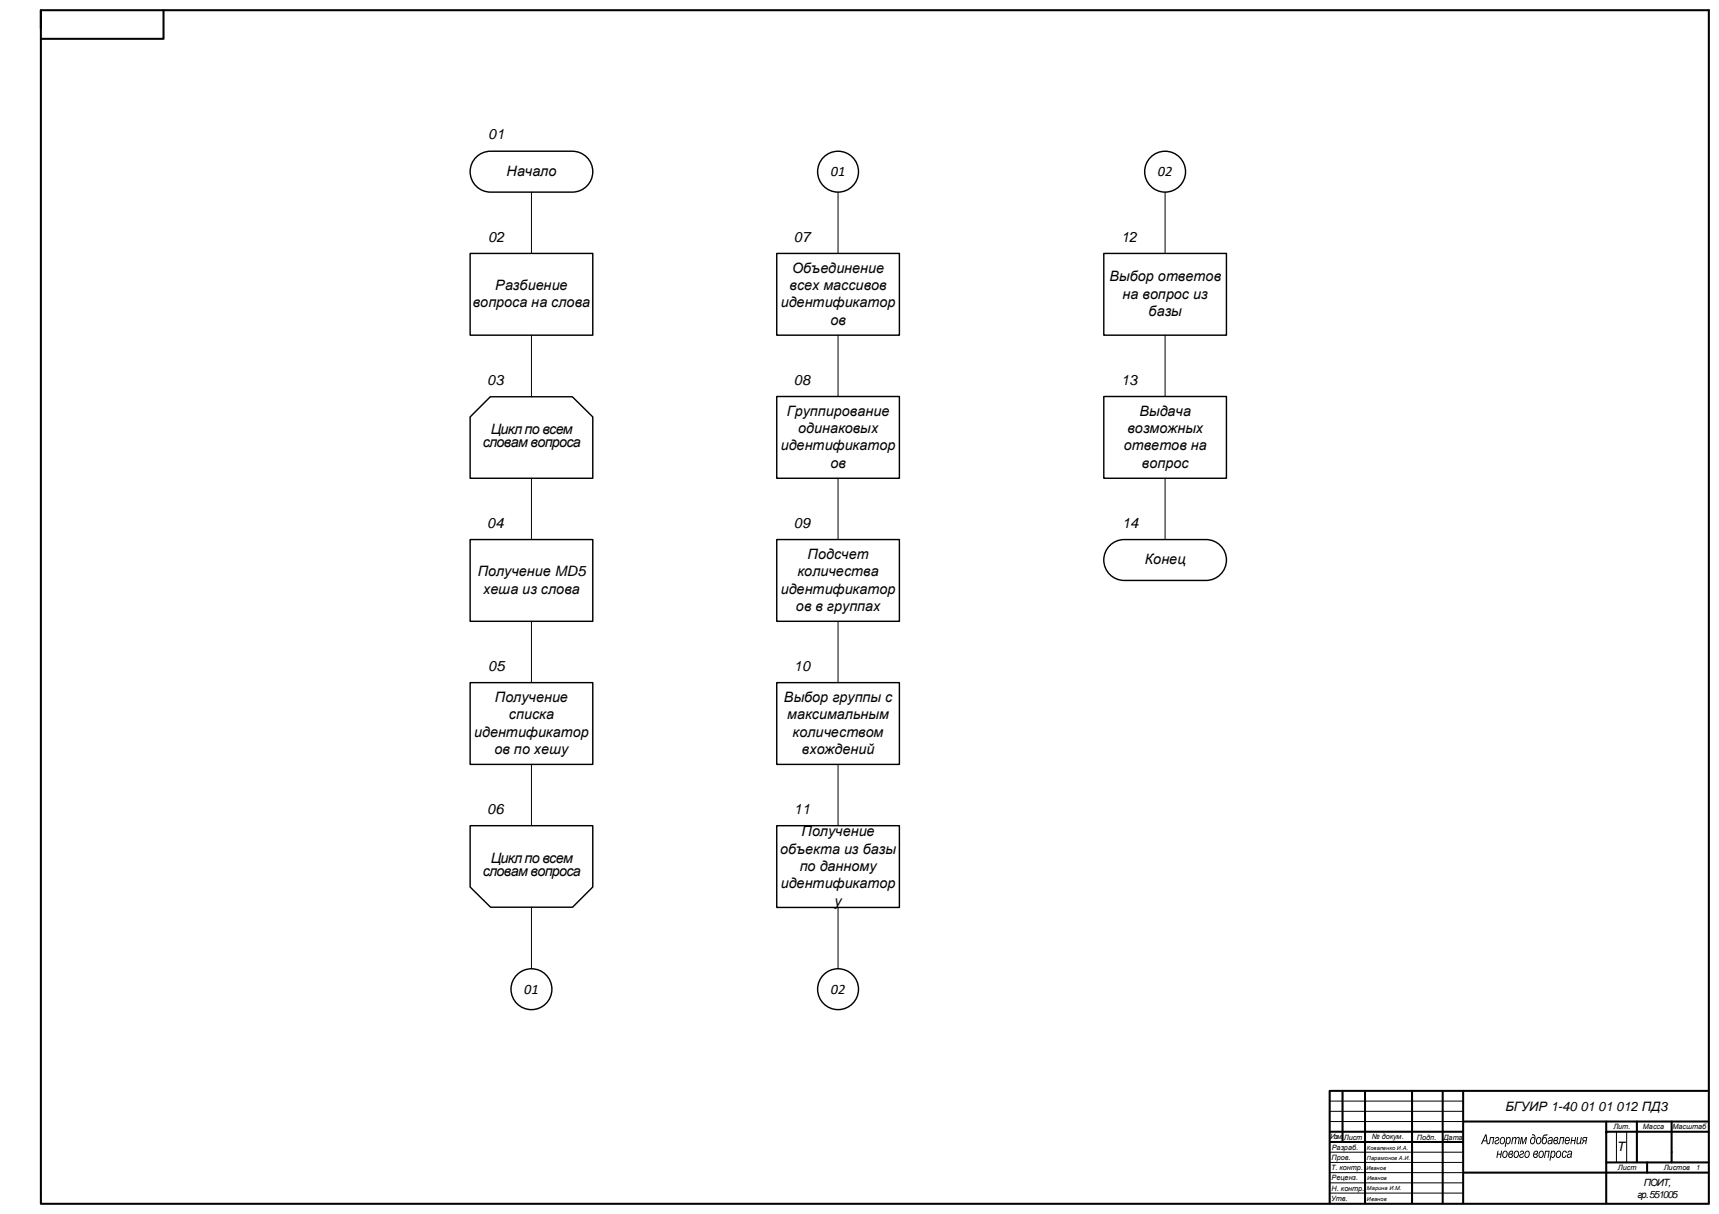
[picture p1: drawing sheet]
<svg xmlns="http://www.w3.org/2000/svg" width="841mm" height="594mm" viewBox="0 0 841 594" stroke-linecap="round" stroke-linejoin="round" font-family="sans-serif">
<g fill="#000">
<path d="M727 555l1 5h-1v-2h-1l-1 2h-1zM727 556l-1 2h1zM729 556h2l-1 4 1-3h-2v2l-1 1zM732 556a1.1 1.1 0 0 1 1 1 1.1 1.1 0 0 1-1 1v1h1a1 1 0 0 1-1 1 1 1 0 0 1-1-1 1 1 0 0 1 1-1l1-1h-2zM734 557a1.7 1.7 0 0 1 2 1 1.7 1.7 0 0 1-1 2l-1-1zM735 557a1.1 1.1 0 0 0-1 1 1.1 1.1 0 0 0 2 1 1.1 1.1 0 0 0 0-1 1.1 1.1 0 0 0-1-1zM737 556v1a1.2 1.2 0 0 1 2 0 1.2 1.2 0 0 1 0 2l-1 1-1-1v2h-1zM738 557a1.2 1.2 0 0 0-1 1 1.2 1.2 0 0 0 1 1l1-2zM740 556v1l1-1 1 1 1-1v4v-3h-1l-1 3v-3h-1v3h-1zM744 556h1v3l1-3h1l-1 4v-3l-1 3-1-3v3zM750 555a2.6 2.6 0 0 1 1 2 2.6 2.6 0 0 1-2 3 1.7 1.7 0 0 1-1-2 1.7 1.7 0 0 1 3-1v-1l-2-1zM749 557v1a1.1 1.1 0 0 0 0 1 1.1 1.1 0 0 0 2 0 1.1 1.1 0 0 0 0-1l-1-1zM752 557a1.7 1.7 0 0 1 2 1 1.7 1.7 0 0 1-2 2l-1-1zM752 557a1.1 1.1 0 0 0 0 1 1.1 1.1 0 0 0 1 1 1.1 1.1 0 0 0 1-1 1.1 1.1 0 0 0-2-1zM755 555h2v1h-2v1a1.5 1.5 0 0 1 2 0 1.5 1.5 0 0 1-1 2 1.5 1.5 0 0 1-2 0 1.5 1.5 0 0 1 0-2zM755 557v1a1.1 1.1 0 0 0 0 1 1.1 1.1 0 0 0 1 0 1.1 1.1 0 0 0 0-1v-1zM758 557l1-1 1 1-1 3v-1a1.1 1.1 0 0 1-2 0 1.1 1.1 0 0 1 0-1 1.1 1.1 0 0 1 2 0v-1h-2zM758 558a.7 .7 0 0 0 0 1 .7 .7 0 0 0 1 0 .7 .7 0 0 0 0-1zM761 557h1v1a1.2 1.2 0 0 1 0 2 1.2 1.2 0 0 1-2 0 1.2 1.2 0 0 1 0-2zM760 557a1 1 0 0 0 2 0 1 1 0 0 0-2 0zM760 559a1 1 0 0 0 2 0 1 1 0 0 0-2 0zM763 556h2v4h-1l1-3h-1l-1 2-1 1zM766 557l1-1 1 1v1h-2v1h2a1.4 1.4 0 0 1-2 1 1.5 1.5 0 0 1 0-3zM766 557v1h2l-1-1zM769 556v2h1l1-2-1 4v-2h-1v2h-1zM772 556v3a.7 .7 0 0 0 1 0 .7 .7 0 0 0 0-1v-2h1l-1 4v-1l-1 1h-1zM774 557l3-1-1 4h-1l1-2-2 2 1-2h-1zM775 557v1h1v-1z"/>
<path d="M733 563v2h1v-2h1l-1 4v-2h-1v2h-1zM736 563a1.7 1.7 0 0 1 2 2 1.7 1.7 0 0 1-2 2l-1-2zM736 564a1.1 1.1 0 0 0-1 1 1.1 1.1 0 0 0 2 1 1.1 1.1 0 0 0 0-2 1.1 1.1 0 0 0-1 0zM739 563h1v1v1a1.2 1.2 0 0 1 0 1 1.2 1.2 0 0 1-2 0 1.2 1.2 0 0 1 0-1zM738 564a1 1 0 0 0 2 0 1 1 0 0 0-2 0zM738 565a1 1 0 0 0 2 0 1 1 0 0 0-2 0zM741 563a1.7 1.7 0 0 1 2 2 1.7 1.7 0 0 1-2 2v-2zM741 564a1.1 1.1 0 0 0 0 1 1.1 1.1 0 0 0 1 1 1.1 1.1 0 0 0 1-2 1.1 1.1 0 0 0-2 0zM744 563a1.1 1.1 0 0 1 2 1 1.1 1.1 0 0 1-2 1v1l1-1a1.1 1.1 0 0 1-1 2 1 1 0 0 1-1-1 1 1 0 0 1 1-1l1-1v-1l-2 1zM746 563a1.7 1.7 0 0 1 2 2 1.7 1.7 0 0 1-1 2l-1-2zM747 564a1.1 1.1 0 0 0-1 1 1.1 1.1 0 0 0 2 1 1.1 1.1 0 0 0 0-2 1.1 1.1 0 0 0-1 0zM751 563h1v1v1a1.2 1.2 0 0 1 0 1 1.2 1.2 0 0 1-2 0 1.2 1.2 0 0 1 0-1zM750 564a1 1 0 0 0 2 0 1 1 0 0 0-2 0zM750 565a1 1 0 0 0 2 0 1 1 0 0 0-2 0zM753 563a1.7 1.7 0 0 1 2 2 1.7 1.7 0 0 1-1 2l-1-2zM754 564a1.1 1.1 0 0 0-1 1 1.1 1.1 0 0 0 1 1 1.1 1.1 0 0 0 1-2 1.1 1.1 0 0 0-1 0zM756 563h2v4h-1l1-3h-2v3h-1zM759 563v1a1.2 1.2 0 0 1 2 0 1.2 1.2 0 0 1 0 1l-1 2-1-1v2h-1zM759 564a1.2 1.2 0 0 0 0 1 1.2 1.2 0 0 0 1 1v-2zM762 563a1.7 1.7 0 0 1 2 2 1.7 1.7 0 0 1-2 2l-1-2zM762 564a1.1 1.1 0 0 0-1 1 1.1 1.1 0 0 0 2 1 1.1 1.1 0 0 0 0-2 1.1 1.1 0 0 0-1 0zM765 563a.7 .7 0 0 1 1 0 .7 .7 0 0 1 0 1 1.1 1.1 0 0 0-1 1 1.1 1.1 0 0 0 1 1v-1a1.3 1.3 0 0 1-2 1 1.3 1.3 0 0 1 0-2zM767 563h1l1 1v3l-1-1a1.1 1.1 0 0 1-1 0 1.1 1.1 0 0 1 0-1 1.1 1.1 0 0 1 1-1h1l-1-1-1 1zM767 565a.7 .7 0 0 0 0 1 .7 .7 0 0 0 1 0 .7 .7 0 0 0 0-1z"/>
</g>
<g fill="none" stroke="#000" stroke-width="1">
<path d="M20 14v-9h816v584M20 5v579M80 5v14h-60M651 534v55M651 534h185M657 534v25M668 534v55M691 534v55M706 534v55M716 534v55M651 554h65M651 559h65"/>
<path d="M716 549h120M786 549v40M786 554h50M801 549v20M818 549v20M716 574h120M786 569h50M806 569v5M20 584v5h816"/>
</g>
<path d="M651 539h65M651 544h65M651 549h65M791 554v15M796 554v15M651 564h65M651 569h65M651 574h65M651 579h65M651 584h65" fill="none" stroke="#000" stroke-width=".49"/>
<path d="M543 267l2-2 4-1h41a10 10 0 0 1 10 10 10 10 0 0 1-10 10h-40a10 10 0 0 1-9-6 10 10 0 0 1 2-11z" fill-rule="evenodd" fill="#fff"/>
<path d="M543 267l2-2 4-1h41a10 10 0 0 1 10 10 10 10 0 0 1-10 10h-40a10 10 0 0 1-9-6 10 10 0 0 1 2-11z" fill="none" stroke="#000" stroke-width=".7"/>
<path d="M233 77l3-2 4-1h40a10 10 0 0 1 10 10 10 10 0 0 1-10 10h-40a10 10 0 0 1-9-6 10 10 0 0 1 2-11z" fill-rule="evenodd" fill="#fff"/>
<path d="M233 77l3-2 4-1h40a10 10 0 0 1 10 10 10 10 0 0 1-10 10h-40a10 10 0 0 1-9-6 10 10 0 0 1 2-11z" fill="none" stroke="#000" stroke-width=".7"/>
<path d="M230 124h60v40h-60z" fill-rule="evenodd" fill="#fff"/>
<path d="M230 124h60v40h-60z" fill="none" stroke="#000" stroke-width=".7"/>
<path d="M230 204l10-10h40l10 10v30h-60z" fill-rule="evenodd" fill="#fff"/>
<path d="M230 204l10-10h40l10 10v30h-60z" fill="none" stroke="#000" stroke-width=".7"/>
<path d="M230 264h60v40h-60z" fill-rule="evenodd" fill="#fff"/>
<path d="M230 264h60v40h-60z" fill="none" stroke="#000" stroke-width=".7"/>
<path d="M230 334h60v40h-60z" fill-rule="evenodd" fill="#fff"/>
<path d="M230 334h60v40h-60z" fill="none" stroke="#000" stroke-width=".7"/>
<path d="M230 404h60v30l-10 10h-40l-10-10z" fill-rule="evenodd" fill="#fff"/>
<path d="M230 404h60v30l-10 10h-40l-10-10z" fill="none" stroke="#000" stroke-width=".7"/>
<circle cx="260" cy="484" r="10" fill="#fff"/>
<circle cx="260" cy="484" r="10" fill="none" stroke="#000" stroke-width=".7"/>
<circle cx="410" cy="84" r="10" fill="#fff"/>
<circle cx="410" cy="84" r="10" fill="none" stroke="#000" stroke-width=".7"/>
<path d="M380 124h60v40h-60z" fill-rule="evenodd" fill="#fff"/>
<path d="M380 124h60v40h-60z" fill="none" stroke="#000" stroke-width=".7"/>
<path d="M380 194h60v40h-60z" fill-rule="evenodd" fill="#fff"/>
<path d="M380 194h60v40h-60z" fill="none" stroke="#000" stroke-width=".7"/>
<path d="M380 264h60v40h-60z" fill-rule="evenodd" fill="#fff"/>
<path d="M380 264h60v40h-60z" fill="none" stroke="#000" stroke-width=".7"/>
<path d="M380 334h60v40h-60z" fill-rule="evenodd" fill="#fff"/>
<path d="M380 334h60v40h-60z" fill="none" stroke="#000" stroke-width=".7"/>
<path d="M380 404h60v40h-60z" fill-rule="evenodd" fill="#fff"/>
<path d="M380 404h60v40h-60z" fill="none" stroke="#000" stroke-width=".7"/>
<circle cx="410" cy="484" r="10" fill="#fff"/>
<circle cx="410" cy="484" r="10" fill="none" stroke="#000" stroke-width=".7"/>
<circle cx="570" cy="84" r="10" fill="#fff"/>
<circle cx="570" cy="84" r="10" fill="none" stroke="#000" stroke-width=".7"/>
<path d="M540 124h60v40h-60z" fill-rule="evenodd" fill="#fff"/>
<path d="M540 124h60v40h-60z" fill="none" stroke="#000" stroke-width=".7"/>
<path d="M540 194h60v40h-60z" fill-rule="evenodd" fill="#fff"/>
<path d="M540 194h60v40h-60z" fill="none" stroke="#000" stroke-width=".7"/>
<g fill="none" stroke="#000" stroke-width=".49">
<path d="M260 94v30M410 94v30M570 94v30M260 164v30M410 164v30M570 164v30M260 234v30M410 234v30M570 234v30M260 304v30M410 304v30M260 374v30"/>
<path d="M410 374v30M260 444v30M410 444v30"/>
</g>
<g fill="#fff">
<path d="M236 61h14v8h-14z" fill-rule="evenodd"/>
<path d="M236 111h14v8h-14z" fill-rule="evenodd"/>
<path d="M235 182h14v7h-14z" fill-rule="evenodd"/>
<path d="M235 251h14v8h-14z" fill-rule="evenodd"/>
<path d="M236 322h14v7h-14z" fill-rule="evenodd"/>
<path d="M235 391h14v8h-14z" fill-rule="evenodd"/>
<path d="M385 111h15v8h-15z" fill-rule="evenodd"/>
<path d="M385 182h15v7h-15z" fill-rule="evenodd"/>
<path d="M385 251h15v8h-15z" fill-rule="evenodd"/>
<path d="M385 322h15v7h-15z" fill-rule="evenodd"/>
<path d="M385 391h15v8h-15z" fill-rule="evenodd"/>
<path d="M545 111h14v8h-14z" fill-rule="evenodd"/>
<path d="M545 182h14v7h-14z" fill-rule="evenodd"/>
<path d="M546 251h14v8h-14z" fill-rule="evenodd"/>
</g>
<g font-size="7">
<text x="239" y="68">01</text>
<text x="248" y="86">Начало</text>
<text x="406" y="86">01</text>
<text x="567" y="86">02</text>
<text x="239" y="118">02</text>
<text x="388" y="118">07</text>
<text x="548" y="118">12</text>
<text x="388" y="133">Объединение</text>
<text x="543" y="138">Выбор ответов</text>
<text x="242" y="142">Разбиение</text>
<text x="386" y="142">всех массивов</text>
<text x="549" y="146">на вопрос из</text>
<text x="231" y="150">вопроса на слова</text>
<text x="382" y="150">идентификатор</text>
<text x="562" y="155">базы</text>
<text x="406" y="159">ов</text>
<text x="238" y="188">03</text>
<text x="388" y="188">08</text>
<text x="548" y="188">13</text>
<text x="385" y="203">Группирование</text>
<text x="557" y="203">Выдача</text>
<text x="240" y="213">Цикл по всем</text>
<text x="390" y="212">одинаковых</text>
<text x="552" y="212">возможных</text>
<text x="236" y="219">словам вопроса</text>
<text x="382" y="220">идентификатор</text>
<text x="550" y="220">ответов на</text>
<text x="406" y="229">ов</text>
<text x="559" y="229">вопрос</text>
<text x="238" y="258">04</text>
<text x="388" y="258">09</text>
<text x="549" y="258">14</text>
<text x="395" y="273">Подсчет</text>
<text x="234" y="282">Получение MD5</text>
<text x="390" y="282">количества</text>
<text x="560" y="276">Конец</text>
<text x="236" y="290">хеша из слова</text>
<text x="382" y="290">идентификатор</text>
<text x="389" y="299">ов в группах</text>
<text x="239" y="328">05</text>
<text x="388" y="328">10</text>
<text x="242" y="343">Получение</text>
<text x="384" y="343">Выбор группы с</text>
<text x="249" y="352">списка</text>
<text x="385" y="352">максимальным</text>
<text x="232" y="360">идентификатор</text>
<text x="388" y="360">количеством</text>
<text x="242" y="369">ов по хешу</text>
<text x="392" y="369">вхождений</text>
<text x="238" y="398">06</text>
<text x="388" y="398">11</text>
<text x="392" y="409">Получение</text>
<text x="382" y="418">объекта из базы</text>
<text x="240" y="422">Цикл по всем</text>
<text x="236" y="429">словам вопроса</text>
<text x="391" y="426">по данному</text>
<text x="382" y="435">идентификатор</text>
<text x="408" y="443">у</text>
<text x="256" y="486">01</text>
<text x="406" y="486">02</text>
</g>
<text font-size="6.4" x="736" y="544">БГУИР 1-40 01 01 012 ПД3</text>
<text font-size="6.3" x="791" y="563">Т</text>
<g font-size="4.9">
<text x="804" y="580">ПОИТ,</text>
<text x="801" y="586">гр.551005</text>
</g>
<g font-size="3.6">
<text x="651" y="557">Изм.</text>
<text x="657" y="558">Лист</text>
<text x="671" y="557">№ докум.</text>
<text x="693" y="558">Подп.</text>
<text x="706" y="558">Дата</text>
<text x="789" y="552">Лит.</text>
<text x="804" y="552">Масса</text>
<text x="818" y="552">Масштаб</text>
<text x="652" y="563">Разраб.</text>
<text x="651" y="568">Пров.</text>
<text x="651" y="573">Т. контр.</text>
<text x="792" y="572">Лист</text>
<text x="814" y="572">Листов</text>
<text x="830" y="572">1</text>
<text x="651" y="578">Реценз.</text>
<text x="651" y="588">Утв.</text>
<text x="651" y="583">Н. контр.</text>
</g>
<g font-size="2.8">
<text x="669" y="563">Коваленко И.А.</text>
<text x="669" y="567">Парамонов А.И.</text>
<text x="668" y="572">Иванов</text>
<text x="669" y="577">Иванов</text>
<text x="669" y="582">Марина И.М.</text>
<text x="669" y="587">Иванов</text>
</g>
</svg>
